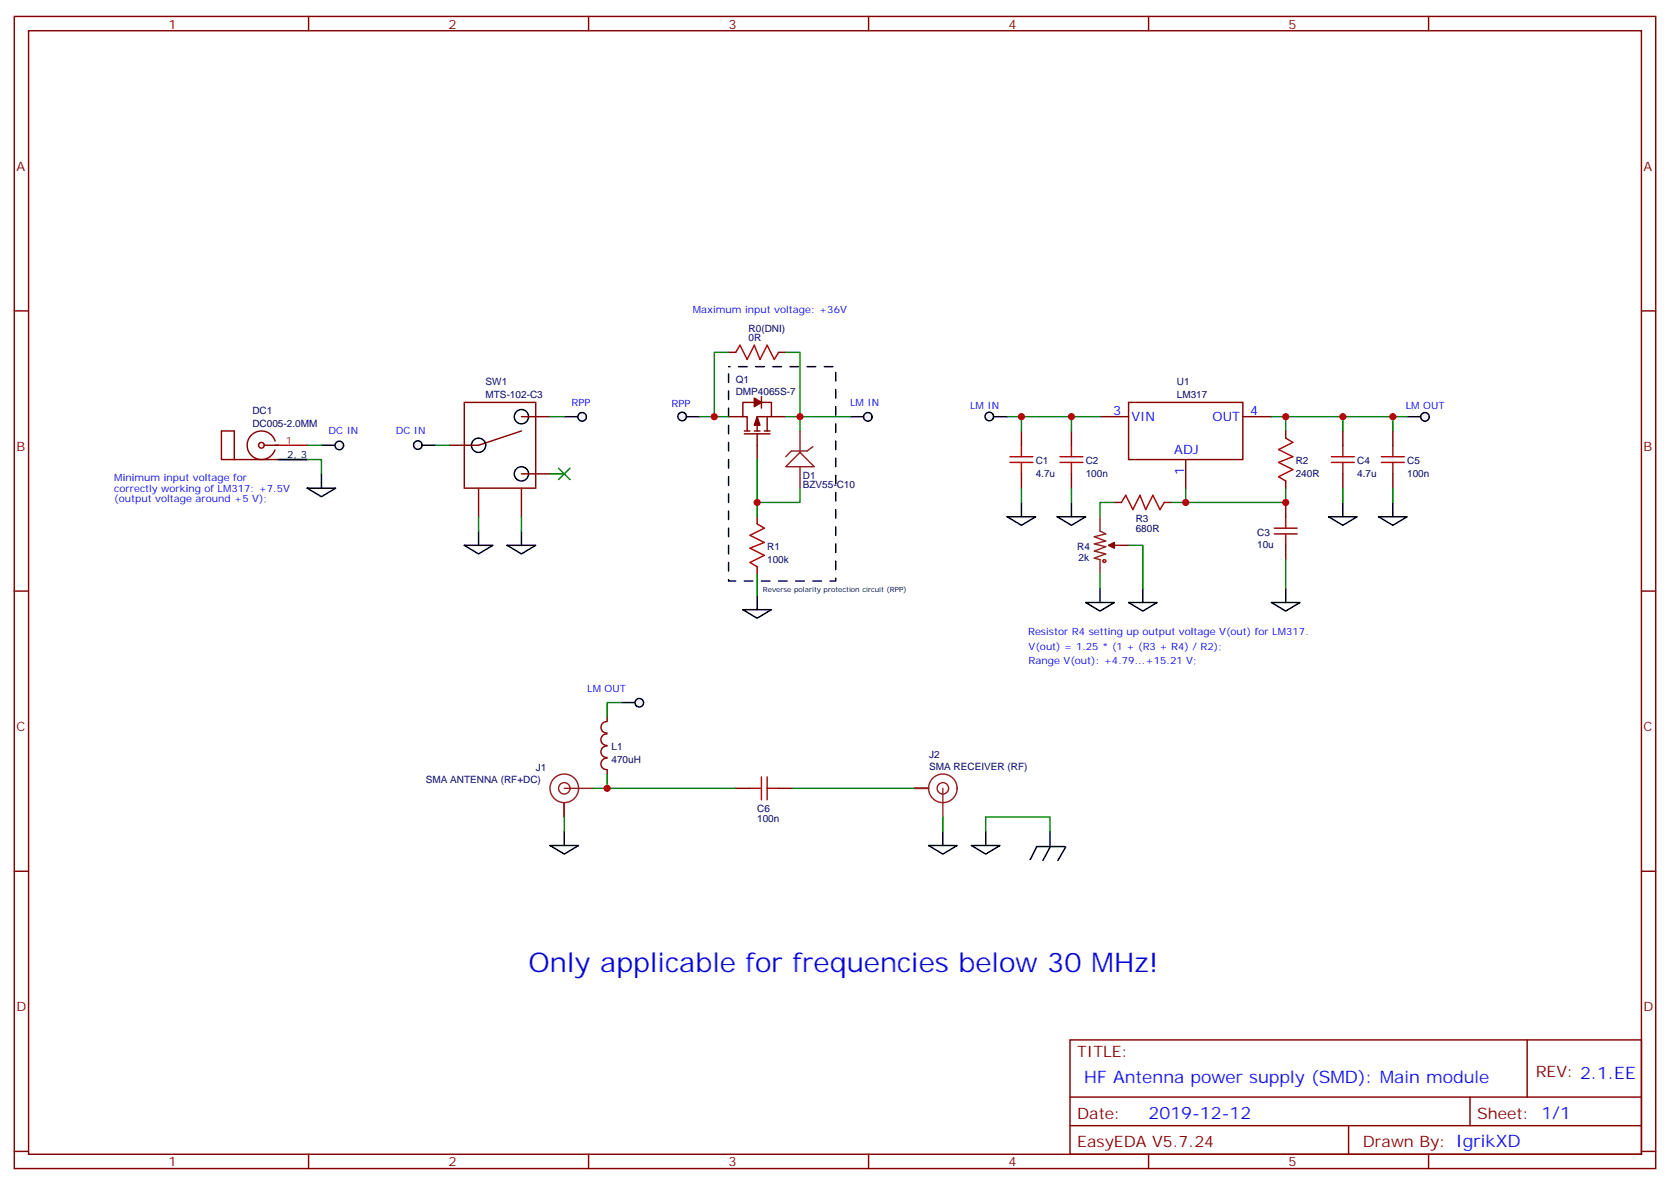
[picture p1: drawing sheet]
<svg xmlns="http://www.w3.org/2000/svg" width="412mm" height="292mm" viewBox="0 0 412 292" stroke-linecap="round" stroke-linejoin="round" font-family="sans-serif">
<path d="M179.9 92.3v51.1h26.5v-52.9h-26.5" fill="none" stroke="#000" stroke-width=".35" stroke-dasharray="2.1 2.1"/>
<g fill="none" stroke="#870000" stroke-width=".35">
<path d="M3.5 4.1h405.4v284.3h-405.4zM7.1 7.6h398.2v277.3h-398.2zM76.2 4.1v3.5M145.3 4.1v3.5M214.5 4.1v3.5M283.6 4.1v3.5M352.8 4.1v3.5M3.5 76.7h3.6M405.3 76.7h3.6M179.9 87h1.8M186.3 99.3h-2.9v3.5h1.1v3.6M188 99.3h2.5v3.5h-3.5v3.6"/>
<path d="M188 97.9v2.8M192.3 87h1.7M278.7 99.3h28.2v14.1h-28.2zM57.9 113.4v-7h-3.2v7h14.1M65.3 109.9h3.5M179.9 102.8h3.5M183.8 107.1h6.3M183.8 106.4h1.4M186.3 106.4h1.4M187 107.1v6.3M188.7 106.4h1.4M189.4 102.8v3.6"/>
<path d="M190.5 102.8h3.5M252.2 106.4v3.5M252.2 116.9v3.6M264.6 106.4v3.5M264.6 116.9v3.6M271.6 102.8h7.1M292.8 113.4v7.1M306.9 102.8h7.1M317.5 106.4v1.7M317.5 118.7v1.8M331.6 106.4v3.5M331.6 116.9v3.6"/>
<path d="M344 106.4v3.5M344 116.9v3.6M187 127.5v1.8M187 139.9v1.7M275.2 134.6h3.5M275.2 124h1.7M287.5 124h1.8M317.5 124v3.5M317.5 134.6v3.5M3.5 145.9h3.6M405.3 145.9h3.6M149.9 178.1a1.41 1.41 0 0 0-1.5 1.4 1.41 1.41 0 0 0 1.5 1.4"/>
<path d="M149.9 176.9v1.1M149.9 184.1a1.41 1.41 0 0 0-1.5 1.4 1.41 1.41 0 0 0 1.5 1.4M149.9 181.1a1.41 1.41 0 0 0-1.5 1.4 1.41 1.41 0 0 0 1.5 1.4M149.9 187.1a1.41 1.41 0 0 0-1.5 1.4 1.41 1.41 0 0 0 1.5 1.4M149.9 190v1M181.7 194.6h3.5M192.3 194.6h3.5M3.5 215h3.6M405.3 215h3.6M264.2 256.6h141.1v28.3h-141.1zM377.1 256.6v14.2M264.2 270.8h141.1"/>
<path d="M264.2 277.8h141.1M333 277.8v7.1M363 270.8v7M3.5 284.2h3.6M76.2 284.9v3.5M145.3 284.9v3.5M214.5 284.9v3.5M283.6 284.9v3.5M352.8 284.9v3.5M405.3 284.2h3.6"/>
</g>
<g fill="#870000" stroke="#870000" stroke-width=".35">
<path d="M187 102.8l.7 2.2h-1.4z"/>
<path d="M186.3 98.2l1.7 1.1-1.7 1.1z"/>
<path d="M273.8 134.6l1.4-.7v1.4z"/>
</g>
<g fill="none" stroke="#a10000" stroke-width=".35">
<path d="M181.7 87l1-1.8 1.8 3.5 1.8-3.5 1.4 3.5 1.7-3.5 1.8 3.5 1.1-1.7M249.4 114.1h5.7M249.4 112.7h5.7M252.2 109.9v2.8M252.2 114.1v2.8M261.8 114.1h5.6M261.8 112.7h5.6M264.6 109.9v2.8M264.6 114.1v2.8M317.5 108.1l1.8 1.1-3.6 1.7 3.6 1.8-3.6 1.4 3.6 1.8-3.6 1.8 1.8 1M328.8 114.1h5.6M328.8 112.7h5.6"/>
<path d="M331.6 109.9v2.8M331.6 114.1v2.8M341.1 114.1h5.7M341.1 112.7h5.7M344 109.9v2.8M344 114.1v2.8M187 129.3l1.7 1.1-3.5 1.7 3.5 1.8-3.5 1.4 3.5 1.8-3.5 1.7 1.8 1.1M276.9 124l1.1-1.8 1.8 3.6 1.7-3.6 1.4 3.6 1.8-3.6 1.8 3.6 1-1.8M314.7 131.8h5.6M314.7 130.4h5.6M317.5 127.5v2.9M317.5 131.8v2.8"/>
<path d="M185.2 194.6h2.8M188 191.7v5.7M189.4 191.7v5.7M189.4 194.6h2.9"/>
<circle cx="272.7" cy="138.5" r=".35"/>
</g>
<path d="M194 115.2l3.6-3.5 3.5 3.5zM197.6 106.4v5.3M197.6 115.2v5.3M200.7 110.2l-1.4 1.1h-3.9l-1.4 1.4M271.6 127.5v3.6l1.4 .7-2.8 .7 2.8 1-2.8 .7 2.8 .7-2.8 1.1 2.8 .7-2.8 1.1 1.4 .3v3.5M273.8 134.6h1.4" fill="none" stroke="#8c2424" stroke-width=".35"/>
<circle cx="64.6" cy="109.9" r=".71" fill="#f0f0f0" stroke="#870000" stroke-width=".35"/>
<path d="M114.7 99.3h17.6v21.2h-17.6zM67.9 108.9a3.5 3.5 0 0 0-5.4-1.9 3.5 3.5 0 0 0-.1 5.7 3.5 3.5 0 0 0 5.5-1.7M128.8 106.4l-10.6 3.5h-7.1M128.8 116.9h7M128.8 102.8h7M118.2 120.5v7M128.8 120.5v7" fill="none" stroke="#870000" stroke-width=".35"/>
<path d="M68.8 109.9h7" fill="none" stroke="#f00" stroke-width=".35"/>
<g fill="none" stroke="#000" stroke-width=".35">
<path d="M68.8 113.4h7M347.5 102.8h3.5"/>
<circle cx="118.2" cy="109.9" r="1.76"/>
<circle cx="128.8" cy="116.9" r="1.76"/>
<circle cx="128.8" cy="102.8" r="1.76"/>
</g>
<g fill="none" stroke="#8c2424" stroke-width=".35">
<path d="M139.3 198.1v3.5M139.3 194.6h7.1M225.8 194.6h3.5M232.8 194.6v7"/>
<circle cx="139.3" cy="194.6" r="1.41"/>
<circle cx="139.3" cy="194.6" r="3.5"/>
<circle cx="232.8" cy="194.6" r="1.41"/>
<circle cx="232.8" cy="194.6" r="3.5"/>
</g>
<circle cx="351.9" cy="102.9" r="1.06" fill="#f0f0f0" stroke="#000" stroke-width=".35"/>
<path d="M245.2 102.8h3.5" fill="none" stroke="#000" stroke-width=".35"/>
<circle cx="244.3" cy="102.8" r="1.06" fill="#f0f0f0" stroke="#000" stroke-width=".35"/>
<path d="M209.9 102.8h3.5" fill="none" stroke="#000" stroke-width=".35"/>
<circle cx="214.3" cy="102.9" r="1.06" fill="#f0f0f0" stroke="#000" stroke-width=".35"/>
<g fill="none" stroke="#000" stroke-width=".35">
<path d="M79.4 116.9v3.6M104.1 109.9h3.5M75.8 120.5h7.1l-3.5 2.1zM261.1 127.5h7l-3.5 2.1zM264.6 124v3.5M328.1 127.5h7l-3.5 2.1zM331.6 124v3.5M183.4 150.5h7.1l-3.5 2.1zM187 146.9v3.6M268.1 148.7h7.1l-3.6 2.1zM271.6 145.2v3.5M278.7 148.7h7.1l-3.6 2.1z"/>
<path d="M282.2 145.2v3.5M314 148.7h7l-3.5 2.1zM317.5 145.2v3.5"/>
</g>
<circle cx="103.2" cy="109.8" r="1.06" fill="#f0f0f0" stroke="#000" stroke-width=".35"/>
<path d="M139.3 102.8h3.6" fill="none" stroke="#000" stroke-width=".35"/>
<circle cx="143.8" cy="102.9" r="1.06" fill="#f0f0f0" stroke="#000" stroke-width=".35"/>
<g fill="none" stroke="#000" stroke-width=".35">
<path d="M248.7 127.5h7.1l-3.6 2.1zM252.2 124v3.5M340.4 127.5h7.1l-3.5 2.1zM344 124v3.5M153.5 173.4h3.5M135.8 208.7h7.1l-3.6 2.1zM139.3 205.1v3.6M229.3 208.7h7.1l-3.6 2.1zM232.8 205.1v3.6M239.9 208.7h7l-3.5 2.1zM243.4 205.1v3.6M256 208.9l-1.6 3.2"/>
<path d="M256.1 208.9h6.8M259.3 205.1v3.6M259.4 208.9l-1.9 3.5M263.2 209l-2 3.4"/>
</g>
<circle cx="157.9" cy="173.4" r="1.06" fill="#f0f0f0" stroke="#000" stroke-width=".35"/>
<path d="M79.4 109.9h3.5" fill="none" stroke="#000" stroke-width=".35"/>
<circle cx="83.8" cy="109.9" r="1.06" fill="#f0f0f0" stroke="#000" stroke-width=".35"/>
<path d="M169.3 102.8h3.6" fill="none" stroke="#000" stroke-width=".35"/>
<circle cx="168.5" cy="102.8" r="1.06" fill="#f0f0f0" stroke="#000" stroke-width=".35"/>
<path d="M114.7 134.6h7l-3.5 2.1zM118.2 131.1v3.5M125.2 134.6h7.1l-3.5 2.1zM128.8 131.1v3.5" fill="none" stroke="#000" stroke-width=".35"/>
<g fill="none" stroke="#008700" stroke-width=".35">
<path d="M179.9 87h-3.5v15.8h3.5M194 87h3.6v15.8h12.3M75.8 113.4h3.6v3.5M75.8 109.9h3.6M107.6 109.9h3.5M135.8 102.8h3.5M135.8 116.9h3.5M172.9 102.8h3.5M187 113.4v14.1M194 102.8h3.6v3.6M248.7 102.8h15.9M252.2 102.8v3.6"/>
<path d="M271.6 102.8h-7v3.6M314 102.8h3.5v3.6M317.5 102.8h14.1v3.6M331.6 102.8h15.9M344 102.8v3.6M118.2 127.5v3.6M128.8 127.5v3.6M197.6 120.5v3.5h-10.6M252.2 120.5v3.5M264.6 120.5v3.5M275.2 124h-3.6v3.5M278.7 134.6h3.5v10.6"/>
<path d="M289.3 124h3.5M292.8 120.5v3.5h24.7v-3.5M317.5 138.1v7.1M331.6 120.5v3.5M344 120.5v3.5M187 141.6v5.3M271.6 141.6v3.6M153.5 173.4h-3.6v3.5M149.9 191v3.6h-3.5M149.9 194.6h31.8M195.8 194.6h30M139.3 201.6v3.5"/>
<path d="M232.8 201.6v3.5M243.4 205.1v-3.5h15.9v3.5"/>
</g>
<g fill="#c00">
<circle cx="149.9" cy="194.6" r=".88"/>
<circle cx="252.2" cy="102.8" r=".88"/>
<circle cx="344" cy="102.8" r=".88"/>
<circle cx="197.6" cy="102.8" r=".88"/>
<circle cx="187" cy="124" r=".88"/>
<circle cx="264.6" cy="102.8" r=".88"/>
<circle cx="317.5" cy="102.8" r=".88"/>
<circle cx="331.6" cy="102.8" r=".88"/>
<circle cx="176.4" cy="102.8" r=".88"/>
<circle cx="317.5" cy="124" r=".88"/>
<circle cx="292.8" cy="124" r=".88"/>
</g>
<path d="M137.9 115.5l2.9 2.9zM140.8 115.5l-2.9 2.9z" fill="#c00" stroke="#008700" stroke-width=".35"/>
<text font-size="6.7" fill="#00f" x="130.5" y="239.9">Only applicable for frequencies below 30 MHz!</text>
<g font-size="4.2" fill="#00f">
<text x="267.8" y="267.2">HF Antenna power supply (SMD): Main module</text>
<text x="283.6" y="276">2019-12-12</text>
</g>
<g font-size="3.9" fill="#800">
<text x="266" y="260.9">TITLE:</text>
<text x="379.2" y="265.8">REV: 2.1.EE</text>
<text x="266" y="276">Date:</text>
<text x="364.8" y="276">Sheet: 1/1</text>
<text x="266" y="283.1">EasyEDA V5.7.24</text>
<text x="336.5" y="283.1">Drawn By: IgrikXD</text>
</g>
<g font-size="3.2" fill="#800">
<text x="41.6" y="7.1">1</text>
<text x="110.8" y="7.1">2</text>
<text x="179.9" y="7.1">3</text>
<text x="249.1" y="7.1">4</text>
<text x="318.2" y="7.1">5</text>
<text x="4.1" y="42.2">A</text>
<text x="405.9" y="42.2">A</text>
<text x="4.1" y="111.3">B</text>
<text x="405.9" y="111.3">B</text>
<text x="4.1" y="180.4">C</text>
<text x="405.9" y="180.4">C</text>
<text x="4.1" y="249.6">D</text>
<text x="405.9" y="249.6">D</text>
<text x="41.6" y="287.9">1</text>
<text x="110.8" y="287.9">2</text>
<text x="179.9" y="287.9">3</text>
<text x="249.1" y="287.9">4</text>
<text x="318.2" y="287.9">5</text>
</g>
<g font-size="3.2" fill="#00f">
<text x="274.9" y="102.5">3</text>
<text x="279.4" y="103.9">VIN</text>
<text x="299.4" y="103.9">OUT</text>
<text x="308.7" y="102.5">4</text>
<text x="290" y="112.1">ADJ</text>
<text x="292.5" y="117.2" transform="rotate(-90 292.5 117.2)">1</text>
</g>
<g font-size="2.5" fill="#00f">
<text x="171.1" y="77.2">Maximum input voltage: +36V</text>
<text x="141.1" y="100.3">RPP</text>
<text x="165.8" y="100.3">RPP</text>
<text x="209.9" y="100.2">LM IN</text>
<text x="239.5" y="100.8">LM IN</text>
<text x="347.1" y="100.8">LM OUT</text>
<text x="81.1" y="107.2">DC IN</text>
<text x="97.7" y="107.2">DC IN</text>
<text x="28.2" y="118.7">Minimum input voltage for</text>
<text x="28.2" y="121.3">correctly working of LM317: +7.5V</text>
<text x="28.2" y="124">(output voltage around +5 V);</text>
<text x="253.9" y="156.8">Resistor R4 setting up output voltage V(out) for LM317.</text>
<text x="254" y="160.3">V(out) = 1.25 * (1 + (R3 + R4) / R2);</text>
<text x="254" y="163.9">Range V(out): +4.79...+15.21 V;</text>
<text x="145" y="170.7">LM OUT</text>
</g>
<g font-size="2.5" fill="#000080">
<text x="184.9" y="81.9">R0(DNI)</text>
<text x="184.9" y="84.1">0R</text>
<text x="119.9" y="95.1">SW1</text>
<text x="181.7" y="94.6">Q1</text>
<text x="290.6" y="95">U1</text>
<text x="119.9" y="98.2">MTS-102-C3</text>
<text x="181.7" y="97.4">DMP4065S-7</text>
<text x="290.6" y="98.2">LM317</text>
<text x="62.3" y="105.3">DC005-2.0MM</text>
<text x="62.3" y="102.2">DC1</text>
<text x="198.3" y="118.1">D1</text>
<text x="255.8" y="117.8">4.7u</text>
<text x="255.8" y="114.6">C1</text>
<text x="268.1" y="117.8">100n</text>
<text x="268.1" y="114.6">C2</text>
<text x="320" y="117.7">240R</text>
<text x="320" y="114.6">R2</text>
<text x="335.1" y="117.7">4.7u</text>
<text x="335.1" y="114.6">C4</text>
<text x="347.5" y="117.8">100n</text>
<text x="347.5" y="114.6">C5</text>
<text x="198.3" y="120.5">BZV55-C10</text>
<text x="280.5" y="131.3">680R</text>
<text x="280.5" y="128.8">R3</text>
<text x="189.4" y="135.7">R1</text>
<text x="266" y="135.7">R4</text>
<text x="310.4" y="135.4">10u</text>
<text x="310.4" y="132.2">C3</text>
<text x="189.4" y="138.9">100k</text>
<text x="266.3" y="138.3">2k</text>
<text x="151" y="185.1">L1</text>
<text x="132.3" y="190.2">J1</text>
<text x="151" y="188.3">470uH</text>
<text x="229.4" y="190">SMA RECEIVER (RF)</text>
<text x="229.4" y="187">J2</text>
<text x="105.1" y="193.4">SMA ANTENNA (RF+DC)</text>
<text x="187" y="202.9">100n</text>
<text x="187" y="200.4">C6</text>
</g>
<text font-size="2.5" fill="#f00" x="70.6" y="109.5">1</text>
<text font-size="2.5" x="70.9" y="113.1">2, 3</text>
<text font-size="1.8" x="188.4" y="146">Reverse polarity protection circuit (RPP)</text>
</svg>
